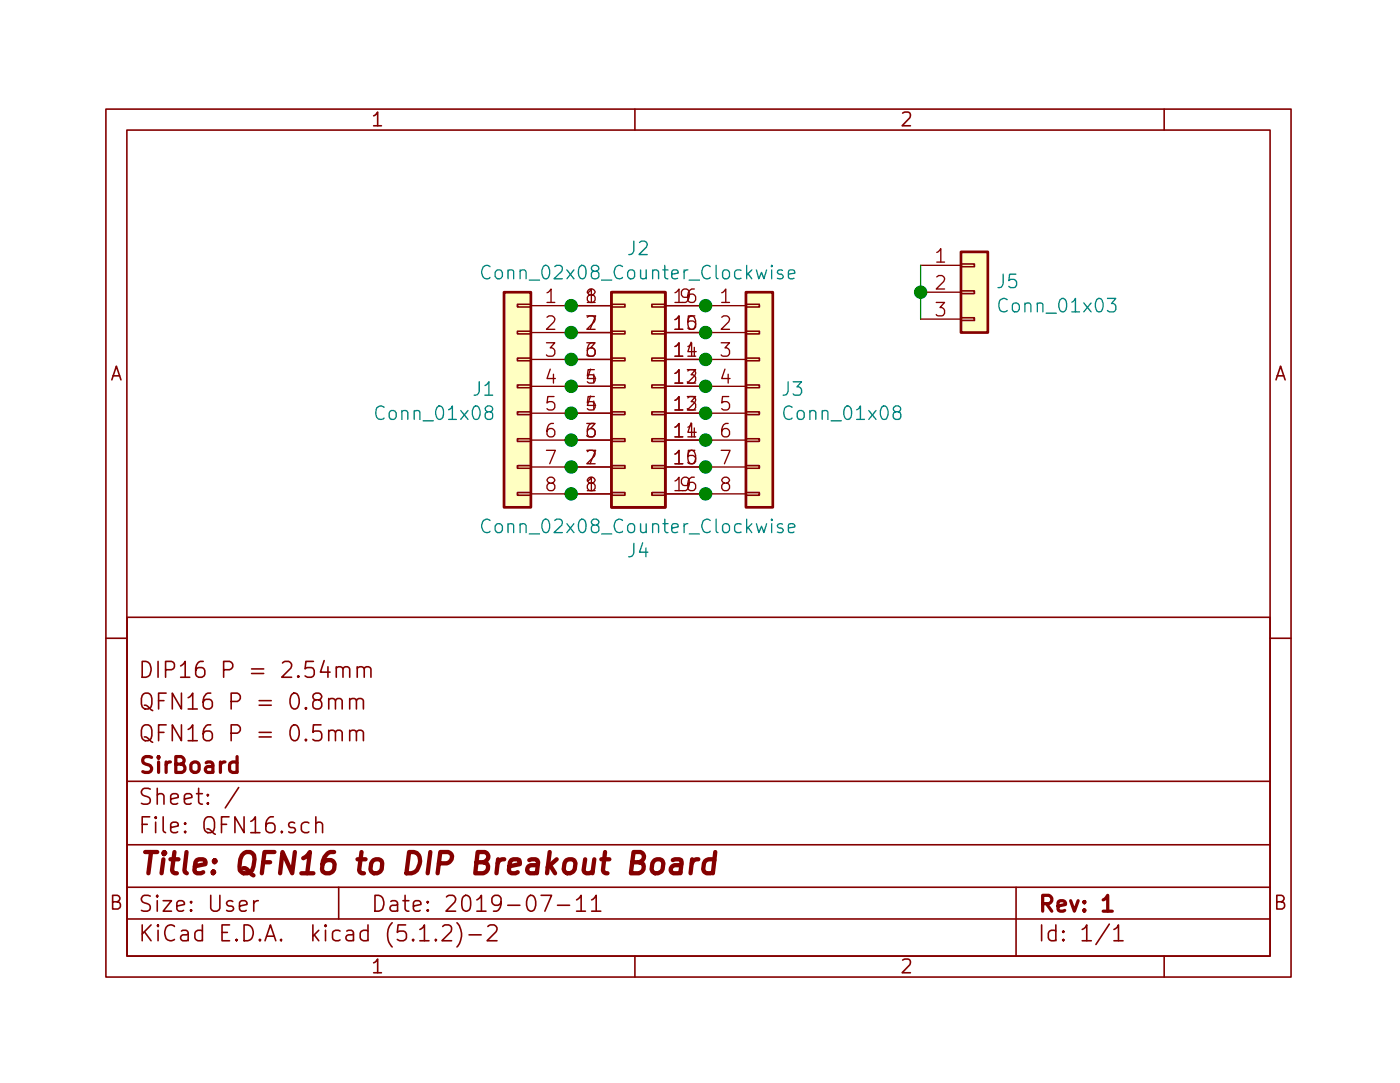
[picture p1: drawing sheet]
<svg xmlns="http://www.w3.org/2000/svg" width="132mm" height="102mm" viewBox="0 0 132 102" stroke-linecap="round" stroke-linejoin="round" font-family="sans-serif">
<g fill="none" stroke="#840000" stroke-width=".15">
<path d="M10 10.3h112v82h-112zM12 12.3h108v78h-108zM60 10.3v2M110 10.3v2M48.9 38.9h1.3v.3h-1.3zM48.9 36.4h1.3v.2h-1.3zM48.9 33.8h1.3v.3h-1.3zM48.9 31.3h1.3v.2h-1.3zM48.9 28.7h1.3v.3h-1.3zM57.8 38.9h1.3v.3h-1.3zM57.8 36.4h1.3v.2h-1.3zM57.8 33.8h1.3v.3h-1.3z"/>
<path d="M57.8 31.3h1.3v.2h-1.3zM57.8 28.7h1.3v.3h-1.3zM61.6 38.9h1.3v.3h-1.3zM61.6 36.4h1.3v.2h-1.3zM61.6 33.8h1.3v.3h-1.3zM61.6 31.3h1.3v.2h-1.3zM61.6 28.7h1.3v.3h-1.3zM70.5 38.9h1.3v.3h-1.3zM70.5 36.4h1.3v.2h-1.3zM70.5 33.8h1.3v.3h-1.3zM70.5 31.3h1.3v.2h-1.3zM70.5 28.7h1.3v.3h-1.3z"/>
<path d="M90.8 30h1.3v.3h-1.3zM90.8 27.5h1.3v.2h-1.3zM90.8 24.9h1.3v.3h-1.3zM12 58.3h108v32h-108zM48.9 46.5h1.3v.3h-1.3zM48.9 44h1.3v.2h-1.3zM48.9 41.4h1.3v.3h-1.3zM57.8 46.5h1.3v.3h-1.3zM57.8 44h1.3v.2h-1.3zM57.8 41.4h1.3v.3h-1.3zM61.6 46.5h1.3v.3h-1.3zM61.6 44h1.3v.2h-1.3z"/>
<path d="M61.6 41.4h1.3v.3h-1.3zM70.5 46.5h1.3v.3h-1.3zM70.5 44h1.3v.2h-1.3zM70.5 41.4h1.3v.3h-1.3zM10 60.3h2M12 79.8h108M12 73.8h108M22.6 74.4l-1.3 1.9M29.2 77.7a.5 .5 0 0 0-.7 .1v.6a.47 .47 0 0 0 .6 .3l.1-.1M29.8 77.8a.38 .38 0 0 1 .7 .1v.8M29.8 77.2v1.5M31.1 69.1a.38 .38 0 0 1 .6 .1v.8"/>
<path d="M31.1 66.1a.38 .38 0 0 1 .6 .1v.8M31.1 66v1M31.1 69v1M31.7 69.2l.2-.2 .4 .1v.1v.8M31.7 66.2l.2-.2 .4 .1v.1v.8M31.8 63.1a.38 .38 0 0 1 .6 .1v.8M31.8 63v1M32.4 63.2l.2-.2 .4 .1v.1v.8M33 69.1a.39 .39 0 0 1 .7 .1v.8M33 66.1a.39 .39 0 0 1 .7 .1v.8M33 66v1M33 69v1"/>
<path d="M33.7 69.2a.36 .36 0 0 1 .3-.2 .36 .36 0 0 1 .3 .2v.8M33.7 66.2a.36 .36 0 0 1 .3-.2 .36 .36 0 0 1 .3 .2v.8M33.8 63.1a.41 .41 0 0 1 .6 .1v.8M33.8 63v1M34.4 63.2l.1-.1a.37 .37 0 0 1 .6 .1v.8M120 60.3h2M12 86.8h108M12 83.8h108M24 85.1v1M24.4 85.1l-.3 .1-.1 .2M32 83.8v3M39.7 88.9h.8"/>
<path d="M41.2 88.7v.1v.1l-.1-.1 .1-.1v.2M41.8 87.5l.2-.1h.4a.41 .41 0 0 1 .2 .6l-.8 .9h.9M43.2 87.2a1.71 1.71 0 0 1 0 2.3M44.3 88.3h1.2M46.1 87.5l.2-.1h.5a.37 .37 0 0 1 .1 .6l-.9 .9h1M51.1 84.6h1l-.6 1.5M52.7 85.5h1.1M54.5 85l.4-.4v1.5M54.5 86.1h.8M55.9 85l.4-.4v1.5M55.9 86.1h.9M60 90.3v2"/>
<path d="M96 83.8v6.5M104.8 87.3l-1.2 1.9M105.3 87.8l.3-.2 .1-.2v1.5M105.3 88.9h.8M110 90.3v2"/>
</g>
<path d="M104.2 85l.5-.4v1.5M104.2 86.1h.9" fill="none" stroke="#840000" stroke-width=".3"/>
<path d="M61.8 81.4a.51 .51 0 0 1 .5-.2 .51 .51 0 0 1 .4 .4l-.1 .5a.54 .54 0 0 1-.5 .4 .54 .54 0 0 1-.5-.4v-.5zM63.6 81.2h.2h.6v.3l-.1 1M64.4 81.6l-.2 .1h-.5a.4 .4 0 0 0-.3 .4 .4 .4 0 0 0 .2 .4h.5l.2-.1M65.4 81.2l-.1 1.3M66 81.2a.5 .5 0 0 0-.6 .4M67.5 81.2a.68 .68 0 0 0-1 .4l-.1 .5 .1 .2 .3 .2h.4l.2-.1M67.6 80.5l-.2 2" fill="none" stroke="#840000" stroke-width=".41"/>
<g fill="#ffffc2" stroke="#ffffc2" stroke-width=".09">
<path d="M70.5 27.6h2.5v20.3h-2.5z"/>
<path d="M57.8 27.6h5.1v20.3h-5.1z"/>
<path d="M47.6 27.6h2.6v20.3h-2.6z"/>
<path d="M90.8 23.8h2.5v7.6h-2.5z"/>
</g>
<path d="M47.6 27.6h2.6v20.3h-2.6zM57.8 27.6h5.1v20.3h-5.1zM70.5 27.6h2.5v20.3h-2.5zM90.8 23.8h2.5v7.6h-2.5z" fill="none" stroke="#840000" stroke-width=".25"/>
<g fill="none" stroke="#840000" stroke-width=".13">
<path d="M50.2 28.9h7.6M50.2 31.4h7.6M50.2 34h7.6M50.2 36.5h7.6M50.2 39h7.6M62.9 28.9h7.6M62.9 31.4h7.6M62.9 34h7.6M62.9 36.5h7.6M62.9 39h7.6M87 25.1h3.8M87 27.6h3.8"/>
<path d="M87 30.1h3.8M50.2 41.6h7.6M50.2 44.1h7.6M50.2 46.7h7.6M62.9 41.6h7.6M62.9 44.1h7.6M62.9 46.7h7.6"/>
</g>
<path d="M46.1 38.9l-.2-.1v-.3l.2-.2 .4 .1 .1 .2-.1 .2-.2 .1-.3 .1-.2 .1v.3l.2 .2h.5a.45 .45 0 0 0 0-.6l-.2-.1M46.3 25.2a.52 .52 0 0 0-.6 0 .52 .52 0 0 0-.2 .6 .47 .47 0 0 0 .3 .5 .47 .47 0 0 0 .5-.1M73.9 25.5a.32 .32 0 0 0-.4 .2v.2a.4 .4 0 0 1 .5 .3l-.2 .1h-.3M74.5 25.9l.6-.1-.1-.3h-.3l-.2 .2v.6h.5M84.6 38.9l-.1-.1v-.3l.1-.2 .4 .1 .1 .2v.2l-.2 .1-.4 .1-.1 .1v.3l.1 .2h.5a.45 .45 0 0 0 0-.6l-.1-.1M104.6 28.2h.8l-.4 .5a.33 .33 0 0 1 .4 .2v.3l-.1 .2-.4 .1-.3-.2M46.3 49.2a.52 .52 0 0 0-.6 0 .52 .52 0 0 0-.2 .6 .47 .47 0 0 0 .3 .5 .47 .47 0 0 0 .5-.1M73.9 49.5a.32 .32 0 0 0-.4 .2v.1a.4 .4 0 0 1 .5 .3l-.2 .2h-.3M74.5 49.9l.6-.1-.1-.3h-.3l-.2 .2v.6h.5" fill="none" stroke="#008484" stroke-width=".13"/>
<g fill="#008400" stroke="#008400" stroke-width=".25">
<circle cx="54" cy="28.9" r=".51"/>
<circle cx="54" cy="31.4" r=".51"/>
<circle cx="54" cy="34" r=".51"/>
<circle cx="54" cy="36.5" r=".51"/>
<circle cx="54" cy="39" r=".51"/>
<circle cx="54" cy="41.6" r=".51"/>
<circle cx="54" cy="44.1" r=".51"/>
<circle cx="54" cy="46.7" r=".51"/>
<circle cx="66.7" cy="28.9" r=".51"/>
<circle cx="66.7" cy="31.4" r=".51"/>
<circle cx="66.7" cy="34" r=".51"/>
<circle cx="66.7" cy="36.5" r=".51"/>
<circle cx="66.7" cy="39" r=".51"/>
<circle cx="66.7" cy="41.6" r=".51"/>
<circle cx="66.7" cy="44.1" r=".51"/>
<circle cx="66.7" cy="46.7" r=".51"/>
<circle cx="87" cy="27.6" r=".51"/>
</g>
<path d="M87 25.1v5" fill="none" stroke="#008400" stroke-width=".13"/>
<text font-size="2.8" fill="#840000" x="13" y="82.6">Title: QFN16 to DIP Breakout Board</text>
<g font-size="2.1" fill="#840000">
<text x="13" y="64.1">DIP16 P = 2.54mm</text>
<text x="13" y="70">QFN16 P = 0.5mm</text>
<text x="13" y="67.1">QFN16 P = 0.8mm</text>
<text x="13" y="76">Sheet: /</text>
<text x="13" y="73">SirBoard</text>
<text x="13" y="78.7">File: QFN16.sch</text>
<text x="13" y="88.9">KiCad E.D.A. kicad (5.1.2)-2</text>
<text x="13" y="86.2">Size: User</text>
<text x="35" y="86.2">Date: 2019-07-11</text>
<text x="98" y="86.2">Rev: 1</text>
<text x="98" y="88.9">Id: 1/1</text>
</g>
<g font-size="1.8" fill="#840000">
<text x="35" y="11.9">1</text>
<text x="85" y="11.9">2</text>
<text x="51.6" y="28.6">1</text>
<text x="55.4" y="28.6">1</text>
<text x="64.3" y="28.6">9</text>
<text x="68.1" y="28.6">1</text>
<text x="88.4" y="24.8">1</text>
<text x="88.4" y="27.4">2</text>
<text x="88.4" y="29.9">3</text>
<text x="10.4" y="35.9">A</text>
<text x="51.6" y="31.2">2</text>
<text x="51.6" y="33.7">3</text>
<text x="55.4" y="33.7">6</text>
<text x="55.4" y="31.2">7</text>
<text x="63.8" y="31.2">15</text>
<text x="63.8" y="33.7">11</text>
<text x="68.1" y="31.2">2</text>
<text x="68.1" y="33.7">3</text>
<text x="120.4" y="35.9">A</text>
<text x="51.6" y="36.3">4</text>
<text x="51.6" y="38.8">5</text>
<text x="51.6" y="41.3">6</text>
<text x="55.4" y="38.8">5</text>
<text x="55.4" y="41.3">6</text>
<text x="55.4" y="36.3">5</text>
<text x="63.8" y="41.3">11</text>
<text x="63.8" y="38.8">12</text>
<text x="63.8" y="36.3">12</text>
<text x="68.1" y="36.3">4</text>
<text x="68.1" y="38.8">5</text>
<text x="68.1" y="41.3">6</text>
<text x="51.6" y="43.9">7</text>
<text x="51.6" y="46.4">8</text>
<text x="55.4" y="43.9">7</text>
<text x="55.4" y="46.4">1</text>
<text x="63.8" y="43.9">15</text>
<text x="64.3" y="46.4">9</text>
<text x="68.1" y="43.9">7</text>
<text x="68.1" y="46.4">8</text>
<text x="10.4" y="85.9">B</text>
<text x="120.4" y="85.9">B</text>
<text x="35" y="91.9">1</text>
<text x="85" y="91.9">2</text>
</g>
<g font-size="1.8" fill="#008484">
<text x="46.4" y="26.4">Conn_02x08_Counter_Clockwise</text>
<text x="59.4" y="24.1">J2</text>
<text x="94.3" y="27.2">J5</text>
<text x="94.7" y="29.5">Conn_01x03</text>
<text x="35.8" y="39.7">Conn_01x08</text>
<text x="44.8" y="37.4">J1</text>
<text x="73.9" y="37.4">J3</text>
<text x="74.4" y="39.7">Conn_01x08</text>
<text x="46.4" y="50.4">Conn_02x08_Counter_Clockwise</text>
<text x="59.4" y="52.7">J4</text>
</g>
</svg>
